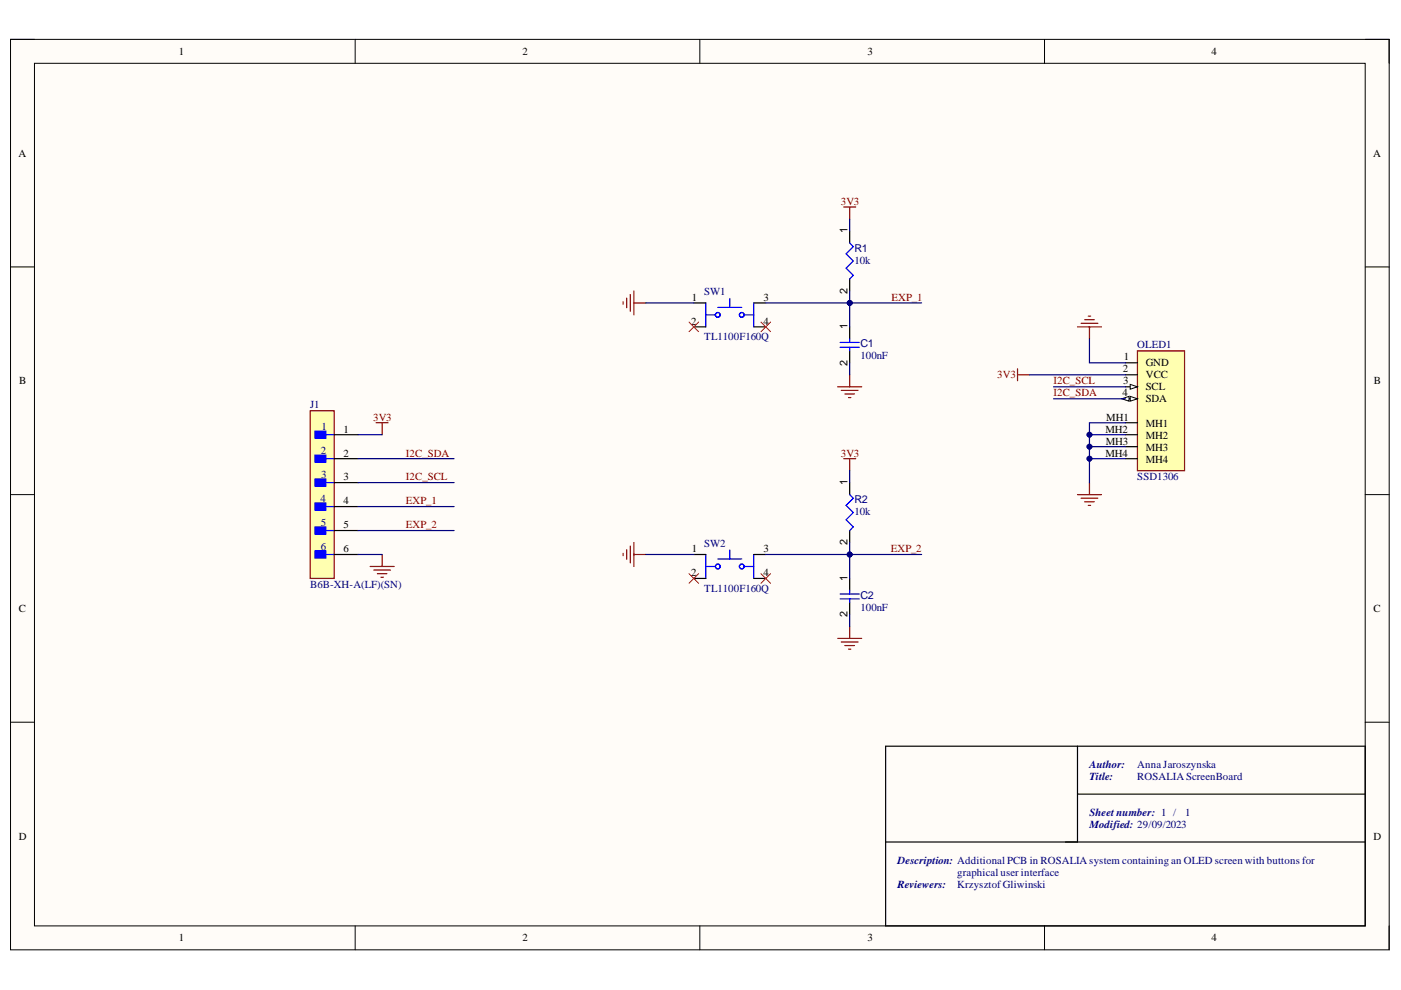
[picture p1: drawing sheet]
<svg xmlns="http://www.w3.org/2000/svg" width="297mm" height="210mm" viewBox="0 0 297 210" stroke-linecap="round" stroke-linejoin="round" font-family="sans-serif">
<path d="M2.2 8.3h292.3v193.1h-292.3z" fill-rule="evenodd" fill="#fffcf8"/>
<path d="M2.2 8.3h292.3v193.1h-292.3z" fill="none" stroke="#000" stroke-width=".21"/>
<path d="M7.3 13.4h282.1v182.9h-282.1z" fill-rule="evenodd" fill="#fffcf8"/>
<g fill="none" stroke="#000" stroke-width=".21">
<path d="M2.2 8.3h5.1M7.3 13.4h282.1v182.9h-282.1zM75.3 8.3v5.1M148.4 8.3v5.1M221.5 8.3v5.1M289.4 8.3h5.1v5.1M2.2 56.6h5.1M289.4 56.6h5.1M2.2 104.9h5.1M289.4 104.9h5.1M2.2 153.1h5.1M289.4 153.1h5.1"/>
<path d="M75.3 196.3v5.1M148.4 196.3v5.1M221.5 196.3v5.1M294.5 196.3v5.1"/>
</g>
<path d="M187.8 158.2h101.6v38.1h-101.6zM228.4 158.2v20.3M187.8 178.5h101.6M228.4 168.4h61" fill="none" stroke="#000" stroke-width=".25"/>
<path d="M65.8 87.1h5.1v35.5h-5.1z" fill-rule="evenodd" fill="#ffffb0"/>
<path d="M65.8 87.1h5.1v35.5h-5.1z" fill="none" stroke="#800000" stroke-width=".25"/>
<path d="M66.8 91.4h2.3v1.5h-2.3z" fill-rule="evenodd" fill="#00f"/>
<path d="M66.8 91.4h2.3v1.5h-2.3zM69.1 92.2h1.8" fill="none" stroke="#00f" stroke-width=".25"/>
<path d="M66.8 96.5h2.3v1.5h-2.3z" fill-rule="evenodd" fill="#00f"/>
<path d="M66.8 96.5h2.3v1.5h-2.3zM69.1 97.2h1.8" fill="none" stroke="#00f" stroke-width=".25"/>
<path d="M66.8 101.6h2.3v1.5h-2.3z" fill-rule="evenodd" fill="#00f"/>
<path d="M66.8 101.6h2.3v1.5h-2.3zM69.1 102.3h1.8" fill="none" stroke="#00f" stroke-width=".25"/>
<path d="M66.8 106.6h2.3v1.6h-2.3z" fill-rule="evenodd" fill="#00f"/>
<path d="M66.8 106.6h2.3v1.6h-2.3zM69.1 107.4h1.8" fill="none" stroke="#00f" stroke-width=".25"/>
<path d="M66.8 111.7h2.3v1.5h-2.3z" fill-rule="evenodd" fill="#00f"/>
<path d="M66.8 111.7h2.3v1.5h-2.3zM69.1 112.5h1.8" fill="none" stroke="#00f" stroke-width=".25"/>
<path d="M66.8 116.8h2.3v1.5h-2.3z" fill-rule="evenodd" fill="#00f"/>
<path d="M66.8 116.8h2.3v1.5h-2.3zM69.1 117.6h1.8" fill="none" stroke="#00f" stroke-width=".25"/>
<path d="M70.9 92.2h5M70.9 97.2h5M70.9 102.3h5M70.9 107.4h5M70.9 112.5h5M70.9 117.6h5" fill="none" stroke="#000" stroke-width=".25"/>
<g fill="none" stroke="#800000" stroke-width=".25">
<path d="M132.1 64v.5M132.9 63.2v2M133.6 62.4v3.6M134.4 61.7v5.1M134.4 64.2h2.5M79.7 89.6h2.6M81 89.6v2.6M81 117.6v2.5M132.1 117.3v.5M132.9 116.6v2M133.6 115.8v3.5M134.4 115v5.1"/>
<path d="M134.4 117.6h2.5M78.5 120.1h5.1M79.2 120.9h3.6M80 121.6h2M80.8 122.4h.5"/>
</g>
<path d="M241.2 74.4h9.9v25.4h-9.9z" fill-rule="evenodd" fill="#ffffb0"/>
<path d="M241.2 74.4h9.9v25.4h-9.9z" fill="none" stroke="#800000" stroke-width=".25"/>
<path d="M238.6 79.5h2.6M238.6 82h2.6" fill="none" stroke="#000" stroke-width=".25"/>
<path d="M239.6 81.5l1.6 .5-1.6 .5z" fill="#f8fcff"/>
<path d="M239.6 81.5l1.6 .5-1.6 .5z" fill="none" stroke="#000" stroke-width=".21"/>
<path d="M238.6 84.5h2.6" fill="none" stroke="#000" stroke-width=".25"/>
<path d="M239.6 84l1.6 .5-1.6 .6z" fill="#f8fcff"/>
<path d="M239.6 84l1.6 .5-1.6 .6z" fill="none" stroke="#000" stroke-width=".21"/>
<path d="M237.9 84.5l1.5-.5v1.1z" fill="#f8fcff"/>
<path d="M237.9 84.5l1.5-.5v1.1z" fill="none" stroke="#000" stroke-width=".21"/>
<g fill="none" stroke="#000" stroke-width=".25">
<path d="M147.1 64.2h2.5M147.1 69.3h2.5M159.8 64.2h2.6M159.8 69.3h2.6M238.6 76.9h2.6M238.6 89.6h2.6M238.6 92.2h2.6M238.6 94.7h2.6M238.6 97.3h2.6M147.1 117.6h2.5M159.8 117.6h2.6M147.1 122.6h2.5"/>
<path d="M159.8 122.6h2.6"/>
</g>
<path d="M215.7 78.2v2.5M215.7 79.5h2.6M228.4 69.3h5.1M229.2 68.5h3.6M230 67.8h2M230.7 67h.5M231 69.3v2.5M228.4 104.9h5.1M229.2 105.6h3.6M230 106.4h2M230.7 107.2h.5M231 102.3v2.6" fill="none" stroke="#800000" stroke-width=".25"/>
<g fill="none" stroke="#00f" stroke-width=".25">
<path d="M149.6 64.2v5.1M149.6 66.8h2.1M152.2 65.2h5.1M154.7 63.3v1.9M157.8 66.8h2M159.8 64.2v5.1M149.6 117.6v5M152.2 118.5h5.1M154.7 116.6v1.9M159.8 117.6v5M149.6 120.1h2.1M157.8 120.1h2"/>
<circle cx="152.2" cy="66.8" r=".51"/>
<circle cx="157.3" cy="66.8" r=".51"/>
<circle cx="152.2" cy="120.1" r=".51"/>
<circle cx="157.3" cy="120.1" r=".51"/>
</g>
<path d="M146.1 68.3l2 2M148.1 68.3l-2 2M161.3 68.3l2.1 2M163.4 68.3l-2.1 2M146.1 121.6l2 2.1M148.1 121.6l-2 2.1M161.3 121.6l2.1 2.1M163.4 121.6l-2.1 2.1" fill="none" stroke="#f00" stroke-width=".21"/>
<g fill="none" stroke="#000080" stroke-width=".25">
<path d="M136.9 64.2h10.2M218.3 79.5h20.3M231 71.8v5.1h7.6M75.9 92.2h5.1M75.9 97.2h20.4M223.4 82h15.2M223.4 84.5h15.2M231 92.2h7.6M75.9 117.6h5.1M75.9 102.3h20.4M75.9 107.4h20.4M75.9 112.5h20.4"/>
<path d="M136.9 117.6h10.2"/>
</g>
<circle cx="231" cy="92.2" r=".51" fill="#000080"/>
<circle cx="231" cy="92.2" r=".51" fill="none" stroke="#000080" stroke-width=".21"/>
<path d="M231 94.7h7.6" fill="none" stroke="#000080" stroke-width=".25"/>
<circle cx="231" cy="94.7" r=".51" fill="#000080"/>
<circle cx="231" cy="94.7" r=".51" fill="none" stroke="#000080" stroke-width=".21"/>
<path d="M231 97.3h7.6" fill="none" stroke="#000080" stroke-width=".25"/>
<circle cx="231" cy="97.2" r=".51" fill="#000080"/>
<circle cx="231" cy="97.2" r=".51" fill="none" stroke="#000080" stroke-width=".21"/>
<path d="M238.6 89.6h-7.6v12.7" fill="none" stroke="#000080" stroke-width=".25"/>
<circle cx="231" cy="92.2" r=".51" fill="#000080"/>
<circle cx="231" cy="92.2" r=".51" fill="none" stroke="#000080" stroke-width=".21"/>
<circle cx="231" cy="94.7" r=".51" fill="#000080"/>
<circle cx="231" cy="94.7" r=".51" fill="none" stroke="#000080" stroke-width=".21"/>
<circle cx="231" cy="97.2" r=".51" fill="#000080"/>
<circle cx="231" cy="97.2" r=".51" fill="none" stroke="#000080" stroke-width=".21"/>
<path d="M178.9 43.9h2.5M180.1 43.9v2.5" fill="none" stroke="#800000" stroke-width=".25"/>
<path d="M162.4 64.2h33" fill="none" stroke="#000080" stroke-width=".25"/>
<circle cx="180.1" cy="64.2" r=".51" fill="#000080"/>
<circle cx="180.1" cy="64.2" r=".51" fill="none" stroke="#000080" stroke-width=".21"/>
<path d="M180.1 49v2.5M180.1 59.1v2.6" fill="none" stroke="#000" stroke-width=".25"/>
<path d="M180.1 51.5l.8 .8-1.5 1.5 1.5 1.5-1.5 1.6 1.5 1.5-.8 .7" fill="none" stroke="#00f" stroke-width=".25"/>
<path d="M180.1 46.4v2.6M180.1 61.7v2.5" fill="none" stroke="#000080" stroke-width=".25"/>
<circle cx="180.1" cy="64.2" r=".51" fill="#000080"/>
<circle cx="180.1" cy="64.2" r=".51" fill="none" stroke="#000080" stroke-width=".21"/>
<path d="M180.1 69.3v2.5M180.1 74.4v2.5" fill="none" stroke="#000" stroke-width=".25"/>
<path d="M178.1 73.6h4.1M178.1 72.6h4.1M180.1 71.8v.8M180.1 73.6v.8" fill="none" stroke="#00f" stroke-width=".25"/>
<path d="M180.1 64.2v5.1" fill="none" stroke="#000080" stroke-width=".25"/>
<circle cx="180.1" cy="64.2" r=".51" fill="#000080"/>
<circle cx="180.1" cy="64.2" r=".51" fill="none" stroke="#000080" stroke-width=".21"/>
<path d="M180.1 79.5v2.5M177.6 82h5.1M178.4 82.8h3.5M178.9 97.3h2.5M179.1 83.5h2.1M179.9 84.3h.5M180.1 97.3v2.5" fill="none" stroke="#800000" stroke-width=".25"/>
<path d="M180.1 76.9v2.6M162.4 117.6h33" fill="none" stroke="#000080" stroke-width=".25"/>
<circle cx="180.1" cy="117.6" r=".51" fill="#000080"/>
<circle cx="180.1" cy="117.6" r=".51" fill="none" stroke="#000080" stroke-width=".21"/>
<path d="M180.1 102.3v2.6M180.1 112.5v2.5" fill="none" stroke="#000" stroke-width=".25"/>
<path d="M180.1 104.9l.8 .7-1.5 1.6 1.5 1.5-1.5 1.5 1.5 1.5-.8 .8" fill="none" stroke="#00f" stroke-width=".25"/>
<path d="M180.1 99.8v2.5M180.1 115v2.6" fill="none" stroke="#000080" stroke-width=".25"/>
<circle cx="180.1" cy="117.6" r=".51" fill="#000080"/>
<circle cx="180.1" cy="117.6" r=".51" fill="none" stroke="#000080" stroke-width=".21"/>
<path d="M180.1 122.6v2.6M180.1 127.7v2.6" fill="none" stroke="#000" stroke-width=".25"/>
<path d="M178.1 127h4.1M178.1 125.9h4.1M180.1 125.2v.7M180.1 127v.7" fill="none" stroke="#00f" stroke-width=".25"/>
<path d="M180.1 117.6v5" fill="none" stroke="#000080" stroke-width=".25"/>
<circle cx="180.1" cy="117.6" r=".51" fill="#000080"/>
<circle cx="180.1" cy="117.6" r=".51" fill="none" stroke="#000080" stroke-width=".21"/>
<path d="M177.6 135.4h5.1M178.4 136.1h3.5M179.1 136.9h2.1M179.9 137.6h.5M180.1 132.8v2.6" fill="none" stroke="#800000" stroke-width=".25"/>
<path d="M180.1 130.3v2.5" fill="none" stroke="#000080" stroke-width=".25"/>
<g font-size="2.3">
<text x="37.9" y="11.7">1</text>
<text x="110.7" y="11.7">2</text>
<text x="183.9" y="11.7">3</text>
<text x="256.9" y="11.7">4</text>
<text x="3.9" y="33.3">A</text>
<text x="291.1" y="33.3">A</text>
<text x="179.7" y="49.5" transform="rotate(-90 179.7 49.5)">1</text>
<text x="146.7" y="63.7">1</text>
<text x="161.9" y="63.7">3</text>
<text x="179.7" y="62.3" transform="rotate(-90 179.7 62.3)">2</text>
<text x="146.5" y="68.8">2</text>
<text x="161.9" y="68.8">4</text>
<text x="179.7" y="69.8" transform="rotate(-90 179.7 69.8)">1</text>
<text x="179.7" y="77.5" transform="rotate(-90 179.7 77.5)">2</text>
<text x="238.3" y="76.4">1</text>
<text x="242.9" y="77.7">GND</text>
<text x="4.1" y="81.5">B</text>
<text x="238.1" y="79">2</text>
<text x="238.2" y="81.5">3</text>
<text x="242.9" y="80.2">VCC</text>
<text x="242.9" y="82.8">SCL</text>
<text x="291.3" y="81.5">B</text>
<text x="234.5" y="89.2">MH1</text>
<text x="238" y="84">4</text>
<text x="242.9" y="85.3">SDA</text>
<text x="72.8" y="91.7">1</text>
<text x="234.4" y="91.7">MH2</text>
<text x="234.4" y="94.3">MH3</text>
<text x="242.9" y="90.5">MH1</text>
<text x="242.9" y="93">MH2</text>
<text x="242.9" y="95.5">MH3</text>
<text x="72.8" y="96.8">2</text>
<text x="72.8" y="101.9">3</text>
<text x="234.4" y="96.8">MH4</text>
<text x="242.9" y="98.1">MH4</text>
<text x="72.8" y="106.9">4</text>
<text x="179.7" y="102.8" transform="rotate(-90 179.7 102.8)">1</text>
<text x="72.8" y="112">5</text>
<text x="72.8" y="117.1">6</text>
<text x="146.7" y="117.1">1</text>
<text x="161.9" y="117.1">3</text>
<text x="179.7" y="115.7" transform="rotate(-90 179.7 115.7)">2</text>
<text x="146.5" y="122.2">2</text>
<text x="161.9" y="122.2">4</text>
<text x="179.7" y="123.2" transform="rotate(-90 179.7 123.2)">1</text>
<text x="4" y="129.8">C</text>
<text x="179.7" y="130.9" transform="rotate(-90 179.7 130.9)">2</text>
<text x="291.2" y="129.8">C</text>
<text x="4" y="178.1">D</text>
<text x="291.2" y="178.1">D</text>
<text x="37.9" y="199.6">1</text>
<text x="110.7" y="199.6">2</text>
<text x="183.9" y="199.6">3</text>
<text x="256.9" y="199.6">4</text>
</g>
<g font-size="2.3" fill="#800000">
<text x="178.3" y="43.4">3V3</text>
<text x="189" y="63.7">EXP_1</text>
<text x="211.4" y="80.2">3V3</text>
<text x="223.4" y="81.5">I2C_SCL</text>
<text x="79.1" y="89.2">3V3</text>
<text x="223.4" y="84">I2C_SDA</text>
<text x="86" y="96.8">I2C_SDA</text>
<text x="86" y="101.9">I2C_SCL</text>
<text x="178.3" y="96.8">3V3</text>
<text x="86" y="106.9">EXP_1</text>
<text x="86" y="112">EXP_2</text>
<text x="188.8" y="117.1">EXP_2</text>
</g>
<g font-size="2.3" fill="#000080">
<text x="181.1" y="53.3">R1</text>
<text x="181.1" y="55.9">10k</text>
<text x="149.3" y="62.6">SW1</text>
<text x="149.3" y="72.1">TL1100F160Q</text>
<text x="182.4" y="76.2">100nF</text>
<text x="182.4" y="73.6">C1</text>
<text x="241.1" y="73.9">OLED1</text>
<text x="65.7" y="86.6">J1</text>
<text x="68.2" y="91.2">1</text>
<text x="68" y="96.3">2</text>
<text x="68.1" y="101.4">3</text>
<text x="241.1" y="101.9">SSD1306</text>
<text x="67.9" y="106.4">4</text>
<text x="181.1" y="106.7">R2</text>
<text x="68" y="111.5">5</text>
<text x="181.1" y="109.2">10k</text>
<text x="68" y="116.6">6</text>
<text x="149.3" y="115.9">SW2</text>
<text x="65.7" y="124.7">B6B-XH-A(LF)(SN)</text>
<text x="149.3" y="125.5">TL1100F160Q</text>
<text x="182.4" y="129.5">100nF</text>
<text x="182.4" y="127">C2</text>
<text x="231" y="162.8">Author:</text>
<text x="231" y="165.4">Title:</text>
<text x="241.1" y="162.8">Anna Jaroszynska</text>
<text x="241.1" y="165.4">ROSALIA ScreenBoard</text>
<text x="231" y="173">Sheet number: 1 /</text>
<text x="251.3" y="173">1</text>
<text x="231" y="175.5">Modified: 29/09/2023</text>
<text x="190.3" y="183.1">Description: Additional PCB in ROSALIA system containing an OLED screen with buttons for</text>
<text x="203" y="185.7">graphical user interface</text>
<text x="190.3" y="188.2">Reviewers:</text>
<text x="203" y="188.2">KrzysztofGliwinski</text>
</g>
</svg>
